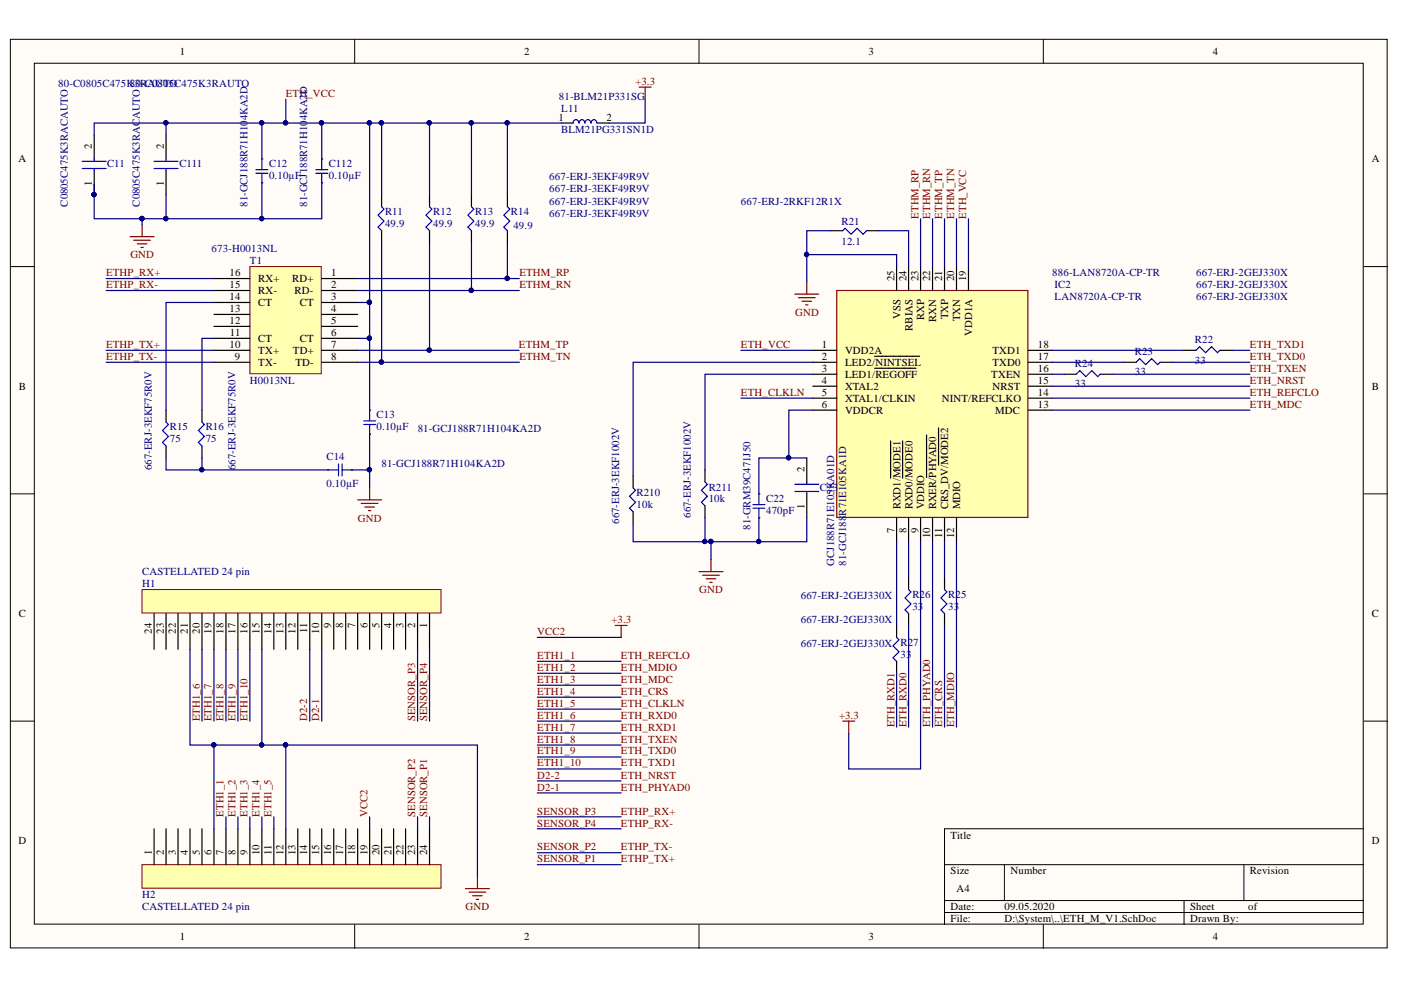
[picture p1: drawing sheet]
# Altium project ETH_M_V1.PrjPcb
1 sheet, 28 parts. Net scope: global (net labels, ports and power ports of the same name join across sheets).
Board file: ETH_M_V1.PcbDoc

## Sheet ETH_M_V1.SchDoc
size A4

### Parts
C11  C0805C475K3RACAUTO  Supplier Part Number 1: 80-C0805C475K3RAUTO  [CAPC2012X125N]
C12  0.10µF  Supplier Part Number 1: 81-GCJ188R71H104KA2D  [SMD-0603C]
C13  0.10µF  Supplier Part Number 1: 81-GCJ188R71H104KA2D  [SMD-0603C]
C14  0.10µF  Supplier Part Number 1: 81-GCJ188R71H104KA2D  [SMD-0603C]
C22  470pF  Supplier Part Number 1: 81-GRM39C471J50  [SMD-0603C]
C23  GCJ188R71E105KA01D  Supplier Part Number 1: 81-GCJ188R71E105KA1D  [CAPC1608X100N]
C111  C0805C475K3RACAUTO  Supplier Part Number 1: 80-C0805C475K3RAUTO  [CAPC2012X125N]
C112  0.10µF  Supplier Part Number 1: 81-GCJ188R71H104KA2D  [SMD-0603C]
H1  CASTELLATED 24 pin  [CASTELLATED 24 pin]
H2  CASTELLATED 24 pin  [CASTELLATED 24 pin]
IC2  LAN8720A-CP-TR  Supplier Part Number 1: 886-LAN8720A-CP-TR  [QFN50P400X400X100-25N-D]
L11  BLM21PG331SN1D  Supplier Part Number 1: 81-BLM21P331SG  [INDC2012X87]
R11  49.9  Supplier Part Number 1: 667-ERJ-3EKF49R9V  [SMD-0603-RES]
R12  49.9  Supplier Part Number 1: 667-ERJ-3EKF49R9V  [SMD-0603-RES]
R13  49.9  Supplier Part Number 1: 667-ERJ-3EKF49R9V  [SMD-0603-RES]
R14  49.9  Supplier Part Number 1: 667-ERJ-3EKF49R9V  [SMD-0603-RES]
R15  75  Supplier Part Number 1: 667-ERJ-3EKF75R0V  [SMD-0603-RES]
R16  75  Supplier Part Number 1: 667-ERJ-3EKF75R0V  [SMD-0603-RES]
R21  12.1  Supplier Part Number 1: 667-ERJ-2RKF12R1X  [SMD-0402-RES]
R22  33  Supplier Part Number 1: 667-ERJ-2GEJ330X  [SMD-0402-RES]
R23  33  Supplier Part Number 1: 667-ERJ-2GEJ330X  [SMD-0402-RES]
R24  33  Supplier Part Number 1: 667-ERJ-2GEJ330X  [SMD-0402-RES]
R25  33  Supplier Part Number 1: 667-ERJ-2GEJ330X  [SMD-0402-RES]
R26  33  Supplier Part Number 1: 667-ERJ-2GEJ330X  [SMD-0402-RES]
R27  33  Supplier Part Number 1: 667-ERJ-2GEJ330X  [SMD-0402-RES]
R210  10k  Supplier Part Number 1: 667-ERJ-3EKF1002V  [SMD-0603-RES]
R211  10k  Supplier Part Number 1: 667-ERJ-3EKF1002V  [SMD-0603-RES]
T1  H0013NL  Supplier Part Number 1: 673-H0013NL  [H0013NL]

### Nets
GND: C11.1 C12.2 C13.2 C14.2 C22.2 C23.1 C111.1 C112.2 H1.15 H1.21 H2.6 H2.12 IC2.25(VSS) R21.2 R210.1 R211.1
VCC2: H2.21 IC2.9(VDDIO) L11.2  [also labelled +3.3]
D2-1: H1.10 IC2.10(RXER/~{PHYAD0})  [also labelled ETH_PHYAD0]
D2-2: H1.11 IC2.15(NRST)  [also labelled ETH_NRST]
ETH1_1: H2.7 IC2.14(NINT/REFCLKO)  [also labelled ETH_REFCLO]
ETH1_2: H2.8 IC2.12(MDIO)  [also labelled ETH_MDIO]
ETH1_3: H2.9 IC2.13(MDC)  [also labelled ETH_MDC]
ETH1_4: H2.10 R25.1  [also labelled ETH_CRS]
ETH1_5: H2.11 IC2.5(XTAL1/CLKIN)  [also labelled ETH_CLKLN]
ETH1_6: H1.20 R26.1  [also labelled ETH_RXD0]
ETH1_7: H1.19 R27.1  [also labelled ETH_RXD1]
ETH1_8: H1.18 R24.2  [also labelled ETH_TXEN]
ETH1_9: H1.17 R23.2  [also labelled ETH_TXD0]
ETH1_10: H1.16 R22.2  [also labelled ETH_TXD1]
ETH_VCC: C11.2 C12.1 C13.1 C111.2 C112.1 IC2.1(VDD2A) IC2.19(VDD1A) L11.1 R11.2 R12.2 R13.2 R14.2 T1.3(CT) T1.6(CT)
ETHM_RN: IC2.22(RXN) R13.1 T1.2(RD-)
ETHM_RP: IC2.23(RXP) R14.1 T1.1(RD+)
ETHM_TN: IC2.20(TXN) R11.1 T1.8(TD-)
ETHM_TP: IC2.21(TXP) R12.1 T1.7(TD+)
ETHP_RX+: H1.2 T1.16(RX+)  [also labelled SENSOR_P3]
ETHP_RX-: H1.1 T1.15(RX-)  [also labelled SENSOR_P4]
ETHP_TX+: H2.24 T1.10(TX+)  [also labelled SENSOR_P1]
ETHP_TX-: H2.23 T1.9(TX-)  [also labelled SENSOR_P2]
NetC14_1: C14.1 R15.1 R16.1
NetC22_1: C22.1 C23.2 IC2.6(VDDCR)
NetIC2_2: IC2.2(LED2/~{NINTSEL}) R210.2
NetIC2_3: IC2.3(LED1/~{REGOFF}) R211.2
NetIC2_7: IC2.7(RXD1/~{MODE1}) R27.2
NetIC2_8: IC2.8(RXD0/~{MODE0}) R26.2
NetIC2_11: IC2.11(CRS_DV/~{MODE2}) R25.2
NetIC2_16: IC2.16(TXEN) R24.1
NetIC2_17: IC2.17(TXD0) R23.1
NetIC2_18: IC2.18(TXD1) R22.1
NetIC2_24: IC2.24(RBIAS) R21.1
NetR15_2: R15.2 T1.14(CT)
NetR16_2: R16.2 T1.11(CT)

Not connected (* = marked no-connect by the designer): H1 3 4 5 6 7 8 9 12 13 14 22 23 24; H2 1 2 3 4 5 13 14 15 16 17 18 19 20 22; IC2 4(XTAL2); T1 4 5 12 13
